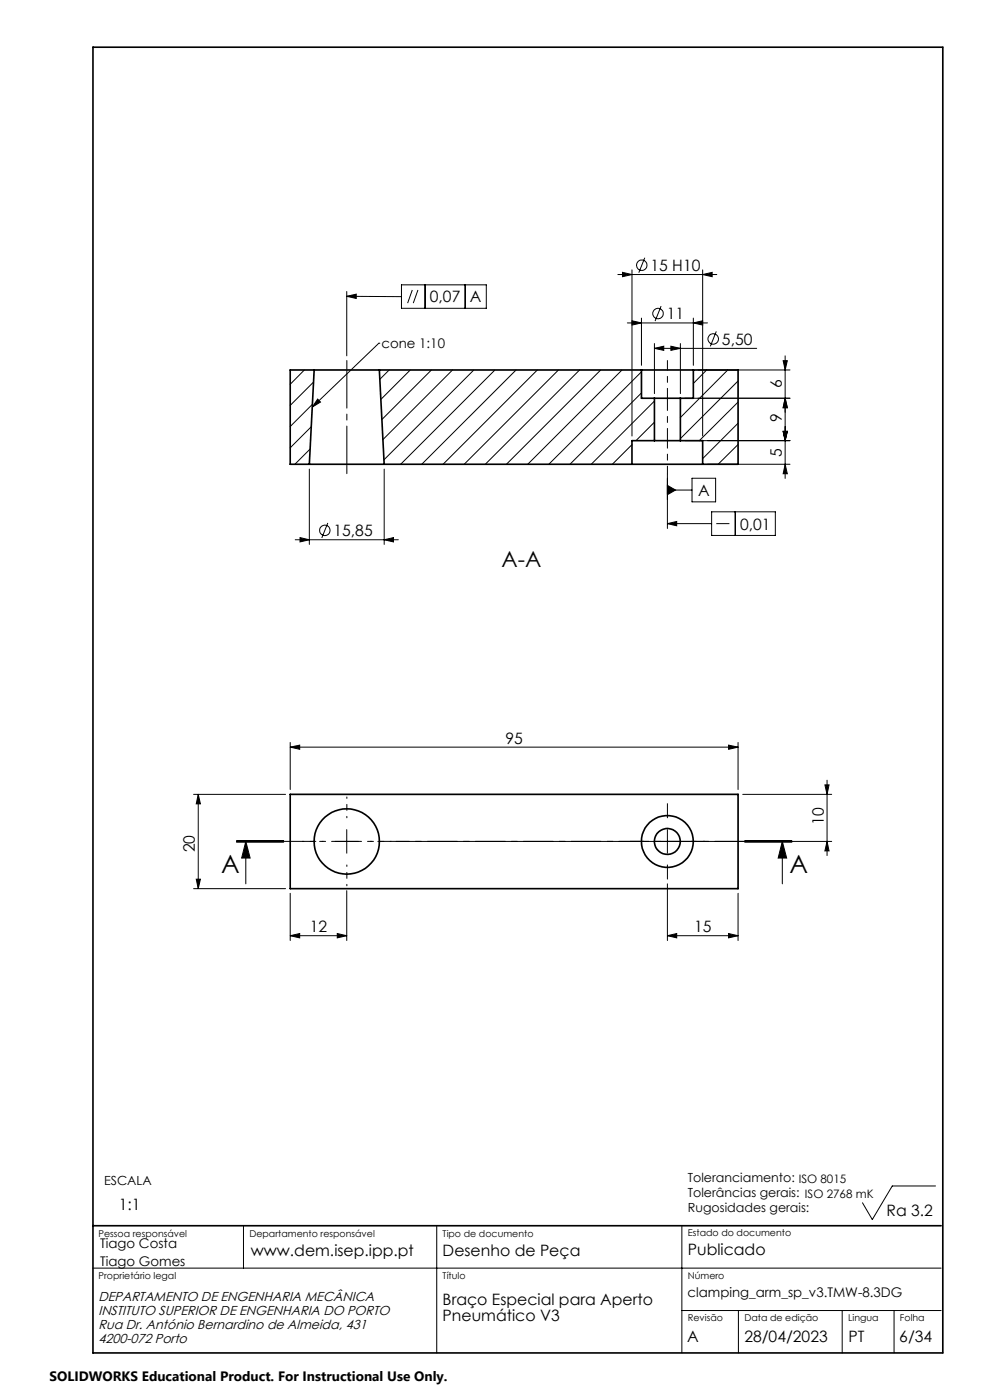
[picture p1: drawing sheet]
<svg xmlns="http://www.w3.org/2000/svg" width="210mm" height="297mm" viewBox="0 0 210 297" stroke-linecap="round" stroke-linejoin="round" font-family="sans-serif">
<g fill="none" stroke="#000" stroke-width=".35">
<path d="M19.7 10h180.3v277h-180.3zM66.6 78.5h13.9M66.6 78.5h-5v20h4M66.6 78.5l-1 20M80.5 78.5h55.6M80.5 78.5l1 20M136.1 78.5h11M136.1 78.5v6h2.7M147.1 78.5h9.5v20h-7.6M147.1 78.5v6h-2.8M65.6 98.5h15.9M81.5 98.5h52.6"/>
<path d="M134.1 98.5h14.9M138.8 84.5h5.5M138.8 93.5h5.5M138.8 93.5h-4.7v5M138.8 84.5v9M144.3 93.5h4.7v5M144.3 84.5v9M61.6 168.5h95v20h-95zM19.7 260h179.9"/>
<circle cx="73.6" cy="178.5" r="6.9"/>
<circle cx="141.6" cy="178.5" r="5.5"/>
<circle cx="141.6" cy="178.5" r="2.75"/>
</g>
<g fill="none" stroke="#000" stroke-width=".21">
<path d="M131.1 58.2h20.9M132 57.8l2.1 .4-2.1 .5zM134.1 57.3v35.2M136.8 54.7l-1.3 3.2M149 58.2l2.1-.4v.9zM149 57.3v35.2M64.6 78.5l-3 3M73.6 61.8v13.7M73.6 62.9h11.6M73.6 62.9l2-.5v.9zM80.4 72.8h.1M80.4 72.8l-14.1 13.6"/>
<path d="M82.5 78.5l-1.9 2M85.2 60.4h18v5h-18zM87 78.5l-6.2 6.2M87.5 61.5l-1 2.8M88.7 61.5l-1 2.8M90.2 60.4v5M91.5 78.5l-10.5 10.5M96 78.5l-14.8 14.8M98.7 60.4v5M100.5 78.5l-19.1 19.1M105 78.5l-20 20M109.5 78.5l-20 20"/>
<path d="M114 78.5l-20 20M118.5 78.5l-20 20M122.9 78.5l-20 20M127.4 78.5l-20 20M131.9 78.5l-20 20M133.1 68.5h17M134.1 68l2 .5-2 .5zM136.1 78.9l-19.7 19.6M136.1 67.5v10M138.8 73.9l2-.5v.9zM138.8 72.9v10.6M138.8 73.9h21.7"/>
<path d="M140.2 64.9l-1.2 3.2M142.3 73.4l2 .5-2 .4zM144.3 72.9v10.6M147.1 68.5l1.9-.5v1zM147.1 67.5v10M148.1 78.5h19.5M149.9 78.5l-2.8 2.8M151.9 70.3l-1.2 3.2M154.4 78.5l-10.1 10.1M166.1 76.5h.9l-.5 2zM166.5 75.5v26M65.6 99.5v16"/>
<path d="M65.8 95.2l-3.3 3.3M66 90.5l-4.4 4.5M66.3 85.8l-4.7 4.7M66.5 81.1l-4.9 4.9M67.4 84.7l.6 .6-1.7 1.1zM81.5 99.5v16M134.1 94.3l-4.2 4.2M136.1 83.4l-15.2 15.1M138.8 85.1l-13.4 13.4M138.8 89.6l-3.9 3.9M145.3 93.5h22.3M150.1 98.5h17.5"/>
<path d="M156.6 80.8l-12.3 12.3M156.6 85.3l-8.3 8.2M156.6 89.8l-7.6 7.5M156.6 94.3l-4.3 4.2M166.1 91.5h.9l-.5 2zM166.5 84.5l.5 2h-.9zM166.5 98.5l.5 2h-.9zM167.6 84.5h-22.3M62.6 114.5h21.9M63.6 114l2 .5-2 .5zM69.5 110.9l-1.2 3.2M81.5 114.5l2-.5v1z"/>
<path d="M141.6 111.1h9.4M141.6 100.5v11.6M141.6 104h5.2M141.6 111.1l1.9-.5v.9zM141.6 103l1.7 1-1.7 .9zM146.8 101.5h5v5h-5zM151 108.6h13.5v5h-13.5zM151.9 111.1h2.8M156 108.6v5M61.6 158.5l2-.4v.9zM61.6 157.5v10M61.6 158.5h95"/>
<path d="M154.6 158.1l2 .4-2 .5zM156.6 157.5v10M41.1 168.5h19.5M42.1 168.5l.4 2h-.9zM42.1 168.5v20M50.2 178.7h10zM50.2 178.5h10M50.2 178.3h10M52.1 178.5l1 3.5h-1.8zM52.1 178.5v9M71 178.5h5.1M73.6 176v5"/>
<path d="M84 178.5h92.4M141.6 176v5M157.6 168.5h18.8M158 178.3h10M158 178.7h10M165.9 178.5l1 3.5h-1.8zM165.9 178.5v9M175 166.5h.9l-.5 2zM175.4 178.5l.5 2h-.9zM175.4 165.5v16M41.1 188.5h19.5M41.6 186.5h.9l-.4 2z"/>
<path d="M61.6 198.5l2-.5v1zM61.6 189.5v10M61.6 198.5h12M71.5 198l2.1 .5-2.1 .5zM73.6 188.9v10.6M141.6 198.5l1.9-.5v1zM141.6 187.5v12M141.6 198.5h15M154.6 198l2 .5-2 .5zM156.6 189.5v10M198.4 251.6h-9.1l-4.3 7.1-2-3.5M19.6 269h180"/>
<path d="M51.6 260v9M92.6 260v27M144.6 260v27M144.6 278h55M156.6 278v9M178.6 278v9M189.7 278v9"/>
<circle cx="136.1" cy="56.3" r="1.11"/>
<circle cx="139.6" cy="66.5" r="1.1"/>
<circle cx="151.3" cy="71.9" r="1.12"/>
<circle cx="68.9" cy="112.5" r="1.11"/>
</g>
<path d="M168 178.5h-117.8" fill="none" stroke="#000" stroke-width=".21" stroke-dasharray="6.3 1.3 1.3 1.3" stroke-dashoffset=".2"/>
<path d="M141.6 93.5v7" fill="none" stroke="#000" stroke-width=".21" stroke-dasharray="15.2 1.3 1.3 1.3" stroke-dashoffset="13.6"/>
<path d="M141.6 84.5v-8" fill="none" stroke="#000" stroke-width=".21" stroke-dasharray="15.2 1.3 1.3 1.3" stroke-dashoffset="13.1"/>
<path d="M73.6 100.5v-24" fill="none" stroke="#000" stroke-width=".21" stroke-dasharray="15.2 1.3 1.3 1.3" stroke-dashoffset="5.1"/>
<path d="M141.6 84.5v9" fill="none" stroke="#000" stroke-width=".21" stroke-dasharray="15.2 1.3 1.3 1.3" stroke-dashoffset="12.6"/>
<path d="M136.6 178.5h-3M141.6 173.5v-3M146.6 178.5h3M141.6 183.5v3" fill="none" stroke="#000" stroke-width=".21" stroke-dasharray="15.2 1.3 1.3 1.3"/>
<path d="M68.6 178.5h-4.5M73.6 173.5v-4.4M78.6 178.5h4.4M73.6 183.5v4.4" fill="none" stroke="#000" stroke-width=".21" stroke-dasharray="15.2 1.3 1.3 1.3" stroke-dashoffset="14.9"/>
<g fill="#000">
<path d="M67.4 84.7l.6 .6-1.7 1.1z"/>
<path d="M73.6 62.9l2-.5v.9zM141.6 111.1l1.9-.5v.9zM141.6 103l1.7 1-1.7 .9z"/>
<path d="M134.1 68l2 .5-2 .5zM147.1 68.5l1.9-.5v1z"/>
<path d="M142.3 73.4l2 .5-2 .4zM138.8 73.9l2-.5v.9z"/>
<path d="M166.1 76.5h.9l-.5 2zM166.5 84.5l.5 2h-.9z"/>
<path d="M166.5 84.5l.5 2h-.9zM166.1 91.5h.9l-.5 2zM166.1 91.5h.9l-.5 2zM166.5 98.5l.5 2h-.9z"/>
<path d="M63.6 114l2 .5-2 .5zM81.5 114.5l2-.5v1z"/>
<path d="M61.6 158.5l2-.4v.9zM154.6 158.1l2 .4-2 .5z"/>
<path d="M42.1 168.5l.4 2h-.9zM41.6 186.5h.9l-.4 2z"/>
<path d="M165.9 178.5l1 3.5h-1.8zM52.1 178.5l1 3.5h-1.8z"/>
<path d="M175.4 178.5l.5 2h-.9zM175 166.5h.9l-.5 2z"/>
<path d="M71.5 198l2.1 .5-2.1 .5zM61.6 198.5l2-.5v1z"/>
<path d="M141.6 198.5l1.9-.5v1zM154.6 198l2 .5-2 .5zM132 57.8l2.1 .4-2.1 .5zM149 58.2l2.1-.4v.9z"/>
</g>
<g font-size="5.3">
<text x="46.9" y="185.1">A</text>
<text x="167.5" y="185.1">A</text>
</g>
<text font-size="4.7" x="106.4" y="120.4">A-A</text>
<g font-size="3.3">
<text x="138" y="57.5">15 H10</text>
<text x="91.2" y="64.2">0,07</text>
<text x="99.7" y="64.2">A</text>
<text x="141.4" y="67.7">11</text>
<text x="153.1" y="73.1">5,50</text>
<text x="165.8" y="82.4" transform="rotate(-90 165.8 82.4)">6</text>
<text x="165.8" y="89.6" transform="rotate(-90 165.8 89.6)">9</text>
<text x="165.8" y="96.9" transform="rotate(-90 165.8 96.9)">5</text>
<text x="148.1" y="105.2">A</text>
<text x="70.8" y="113.7">15,85</text>
<text x="157" y="112.3">0,01</text>
<text x="107.2" y="157.8">95</text>
<text x="174.7" y="175.1" transform="rotate(-90 174.7 175.1)">10</text>
<text x="41.4" y="180.8" transform="rotate(-90 41.4 180.8)">20</text>
<text x="65.7" y="197.8">12</text>
<text x="147.2" y="197.8">15</text>
<text x="25.2" y="256.7">1:1</text>
<text x="188.1" y="258">Ra 3.2</text>
<text x="53.2" y="266.5">www.dem.isep.ipp.pt</text>
<text x="93.9" y="266.5">Desenho de Peça</text>
<text x="145.9" y="266.2">Publicado</text>
<text x="93.9" y="276.8">Braço Especial para Aperto</text>
<text x="93.9" y="280.3">Pneumático V3</text>
<text x="145.8" y="284.7">A</text>
<text x="157.9" y="284.7">28/04/2023</text>
<text x="180" y="284.7">PT</text>
<text x="190.8" y="284.7">6/34</text>
</g>
<text font-size="2.9" x="10.5" y="292.9">SOLIDWORKS Educational Product. For Instructional Use Only.</text>
<g font-size="2.8">
<text x="80.9" y="73.9">cone 1:10</text>
<text x="21.2" y="264.8">Tiago Costa</text>
<text x="21.2" y="268.6">Tiago Gomes</text>
<text x="20.9" y="276">DEPARTAMENTO DE ENGENHARIA MECÂNICA</text>
<text x="145.9" y="275.2">clamping_arm_sp_v3.TMW-8.3DG</text>
<text x="20.9" y="282">Rua Dr. António Bernardino de Almeida, 431</text>
<text x="20.9" y="279">INSTITUTO SUPERIOR DE ENGENHARIA DO PORTO</text>
<text x="20.9" y="285">4200-072 Porto</text>
</g>
<g font-size="2.7">
<text x="22.1" y="251.4">ESCALA</text>
<text x="145.9" y="250.8">Toleranciamento: ISO 8015</text>
<text x="145.9" y="254">Tolerâncias gerais: ISO 2768 mK</text>
<text x="145.9" y="257.1">Rugosidades gerais:</text>
</g>
<g font-size="2">
<text x="20.9" y="262.3">Pessoa responsável</text>
<text x="52.9" y="262.3">Departamento responsável</text>
<text x="93.9" y="262.3">Tipo de documento</text>
<text x="145.9" y="262.1">Estado do documento</text>
<text x="20.9" y="271.3">Proprietário legal</text>
<text x="93.9" y="271.3">Título</text>
<text x="145.9" y="271.3">Número</text>
<text x="145.9" y="280.3">Revisão</text>
<text x="157.9" y="280.3">Data de edição</text>
<text x="179.9" y="280.3">Lingua</text>
<text x="190.9" y="280.3">Folha</text>
</g>
</svg>
